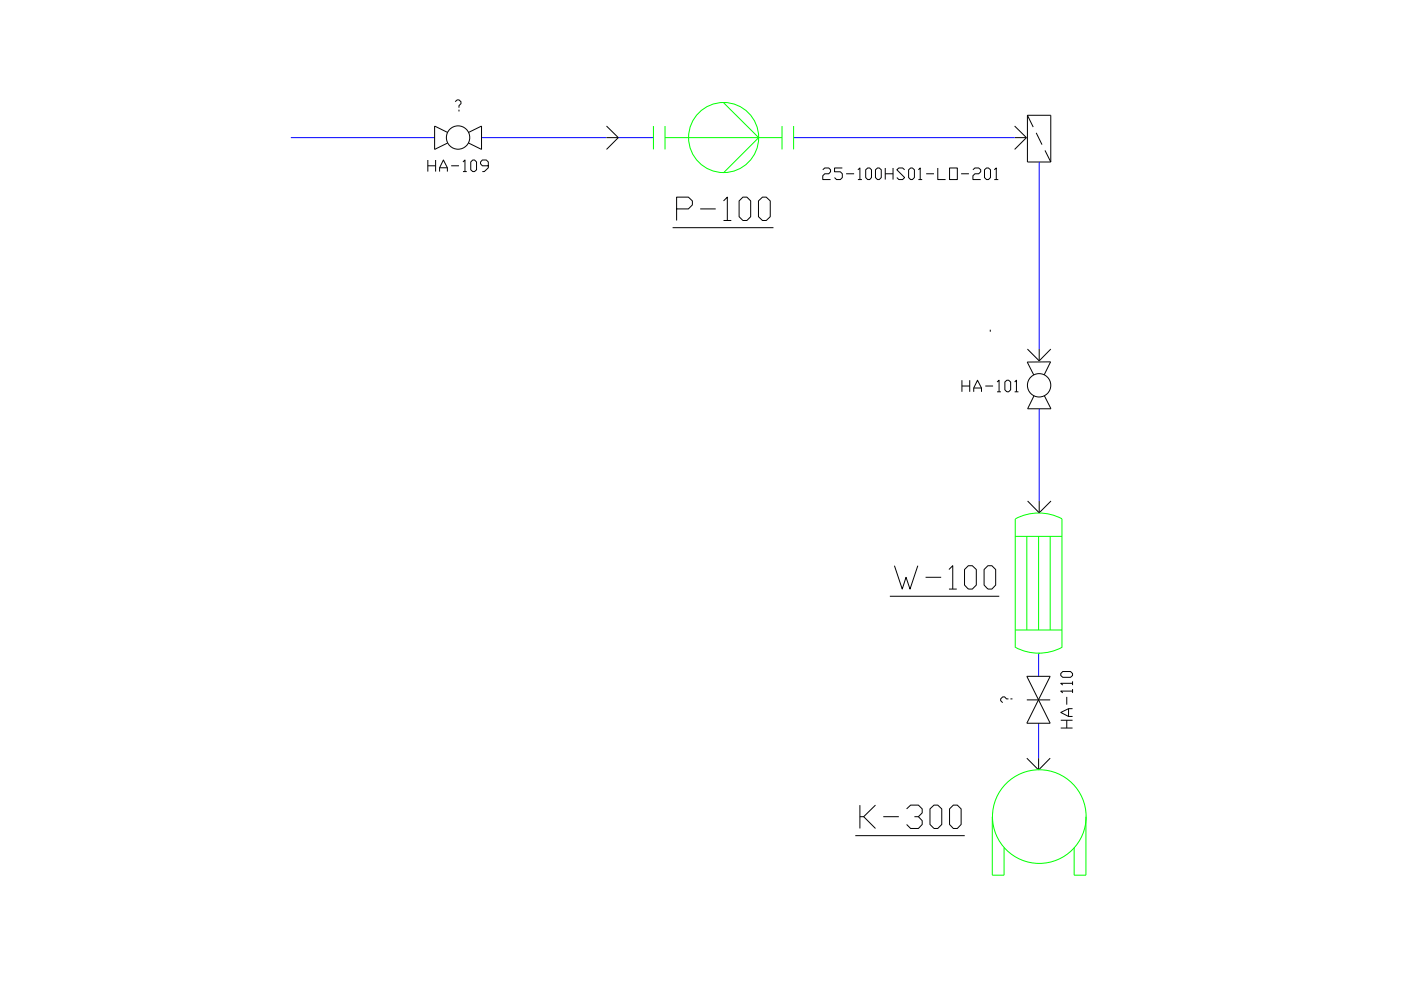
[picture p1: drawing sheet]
<svg xmlns="http://www.w3.org/2000/svg" width="297mm" height="210mm" viewBox="0 0 297 210" stroke-linecap="round" stroke-linejoin="round" font-family="sans-serif">
<!-- layer: Mechanical -->
<g fill="none" stroke="#000" stroke-width=".21">
<path d="M94.9 28.1l-2.8-1.4v5l2.8-1.4M99.3 28.1l2.8-1.4v5l-2.8-1.4M217.8 24.4l1.3 2.5M217.8 24.4v9.9h5M217.8 24.4h5v9.9M219.7 28.2l1.2 2.5M221.6 31.9l1.2 2.4M221.4 79.5l1.3-2.8-4.9 .1 1.4 2.7M219.2 83.9l-1.3 2.8h4.9l-1.4-2.8M217.7 148.4h5M217.7 143.4l5 9.9h-5l5-9.9z"/>
<circle cx="97.1" cy="29.2" r="2.48"/>
<circle cx="220.3" cy="81.7" r="2.48"/>
</g>
<!-- layer: Process -->
<path d="M61.7 29.2h30.4M102.1 29.2h26.5M131.1 29.2h7.4M168.3 29.2h46.8M220.3 34.3v39.7M220.3 86.7v19.5M220.2 138.5v4.9M220.2 153.3v7.5" fill="none" stroke="#00f" stroke-width=".21"/>
<!-- layer: Annotation -->
<g fill="none" stroke="#000" stroke-width=".21">
<path d="M128.6 29.2h2.5M128.6 26.7l2.5 2.5M131.1 29.2l-2.5 2.5M215.1 26.7l2.5 2.5M215.1 29.2h2.5M217.6 29.2l-2.5 2.5M217.8 74l2.5 2.5M220.3 74v2.5M222.8 74l-2.5 2.5M217.9 106.2l2.4 2.5M220.3 106.2v2.5M222.8 106.2l-2.5 2.5"/>
<path d="M217.7 160.8l2.5 2.5M220.2 160.8v2.5M222.7 160.8l-2.5 2.5"/>
</g>
<!-- layer: Text -->
<g fill="none" stroke="#000" stroke-width=".21">
<path d="M90.7 33.9v2.5M90.7 35.2h1.7M92.4 33.9v2.5M93.2 36.4v-.8l.8-1.7 .9 1.7v.8M93.2 35.6h1.7M95.7 35.2h1.6M96.5 21.6l.4-.4h.4l.4 .4v.4l-.4 .4v.4M98.2 34.3l.4-.4v2.5M98.2 36.4h.8M100.2 33.9h.4l.4 .4v1.7l-.4 .4h-.4l-.4-.4v-1.7zM103.5 35.2h-1.2l-.4-.5v-.4l.4-.4h.8l.4 .4v1.3l-.8 .8h-.4M142.6 48.3h21.4"/>
<path d="M160.8 42.6l.9-.8h.8l.8 .8v3.3l-.8 .9h-.8l-.9-.9zM210 69.9v.4M188.7 126.4h23.2M208.6 120.7l.9-.8h.8l.8 .8v3.4l-.8 .8h-.8l-.9-.8zM224.9 142.8l.4-.4h1.7l.4 .4v.4l-.4 .4h-1.7l-.4-.4zM224.9 154.4h2.5M224.9 152.7h2.5M226.2 147.8v1.6M226.2 152.7v1.7M226.6 150.3v1.6M227.4 150.3h-.8l-1.7 .8 1.7 .8h.8M227.4 146.5h-2.5l.4 .4"/>
<path d="M227.4 144.9h-2.5l.4 .4M227.4 144.5v.8M227.4 146.1v.8M181.3 177.2h23.2"/>
</g>
<!-- layer: Equipment -->
<g fill="none" stroke="#0f0" stroke-width=".21">
<path d="M138.5 26.7v5M141 29.2h24.8M141 26.7v5M153.4 21.8l7.5 7.4-7.5 7.4M165.8 26.7v5M168.3 26.7v5M215.3 110v27.3M215.3 113.7h9.9M215.3 110a10.5 10.5 0 0 1 9.9 0M217.7 113.7v19.9M220.2 113.7v19.9M222.7 113.7v19.9"/>
<path d="M225.2 110v27.3M215.3 133.6h9.9M215.3 137.2a10.5 10.5 0 0 0 9.9 0M220.2 138.5h.1M210.4 173.2v12.4h2.5v-5.9M230.2 173.2v12.4h-2.5v-5.9"/>
<circle cx="153.4" cy="29.2" r="7.4"/>
<circle cx="220.4" cy="173.1" r="9.9"/>
</g>
<text font-size="9.3" x="188.4" y="126.3">W-100</text>
<g font-size="8.8">
<text x="142.2" y="48">P-100</text>
<text x="181" y="176.7">K-300</text>
</g>
<g font-size="5.7">
<text x="173.2" y="39.2">25-100HS01-LO-201</text>
<text x="202.8" y="84.3">HA-101</text>
</g>
<text font-size="4.4" x="211" y="150.3">?</text>
<text font-size=".4" x="96.7" y="23.6">?</text>
</svg>
